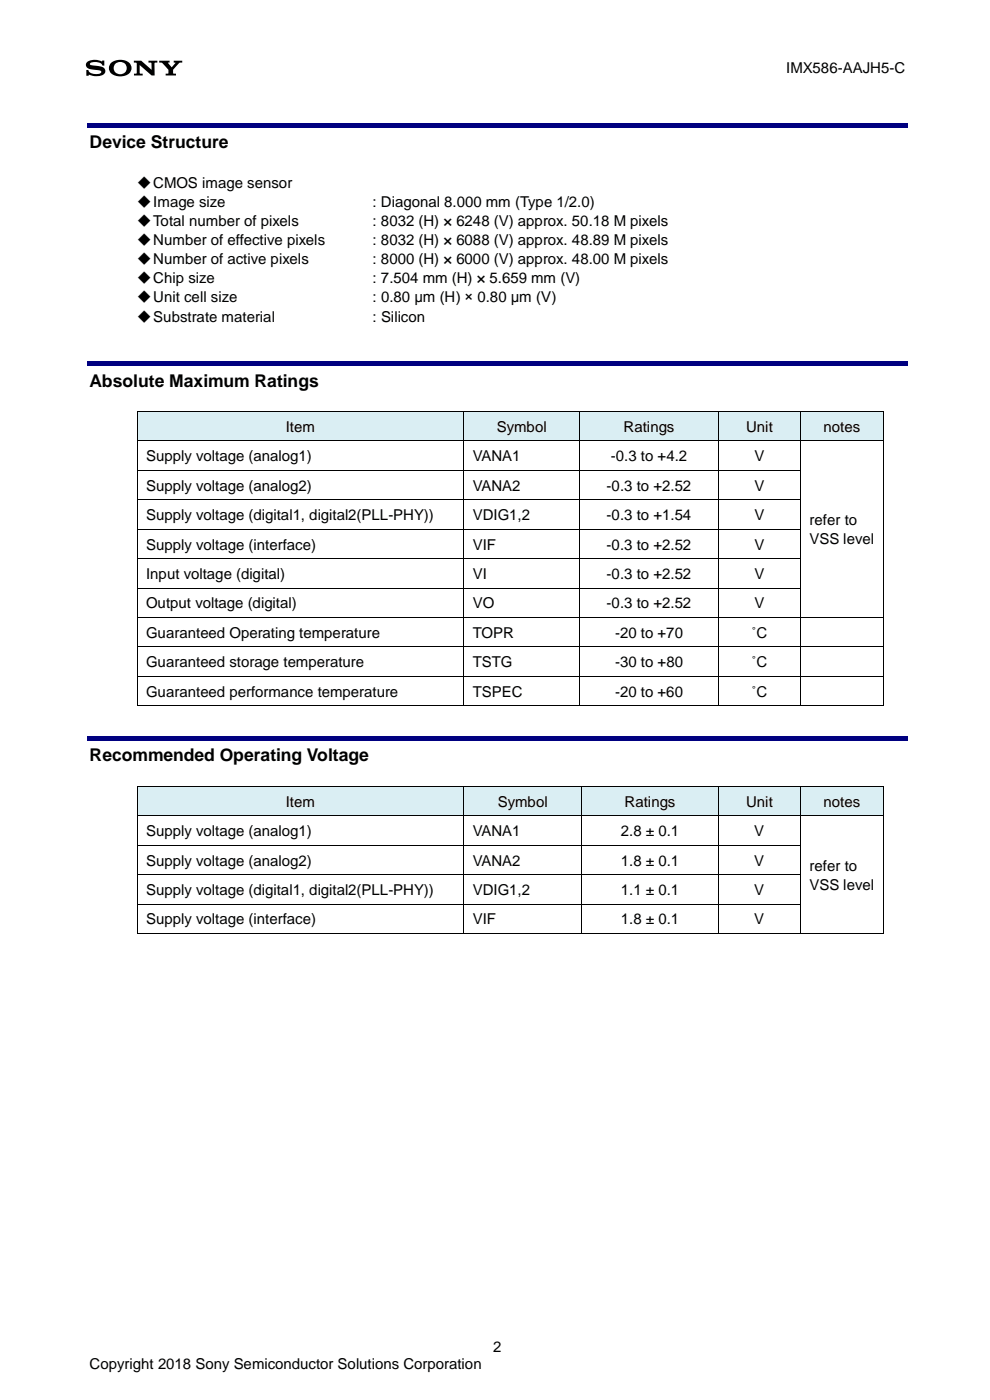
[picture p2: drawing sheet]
<svg xmlns="http://www.w3.org/2000/svg" width="210mm" height="297mm" viewBox="0 0 210 297" stroke-linecap="round" stroke-linejoin="round" font-family="sans-serif">
<path d="M18.4 13.2a3.5 3.5 0 0 1 3.3-.2v-.2h.4v1.1h-.4a1.81 1.81 0 0 0-2.6-.5l.1 .4 1.3 .2a1.56 1.56 0 0 1 1.9 1.1 1.8 1.8 0 0 1-2.3 1.1l-1.2-.3-.1 .2h-.5v-1.3h.5a1.8 1.8 0 0 0 2.4 .8l.3-.3a2.37 2.37 0 0 0-1.9-.6 1.04 1.04 0 0 1-1.1-.3 1.04 1.04 0 0 1-.1-1.2zM23.6 13.3a2.94 2.94 0 0 1 4.2 .5 1.78 1.78 0 0 1-1.9 2.4h-.4v-.5a1.35 1.35 0 0 0 1.2-1.9 1.35 1.35 0 0 0-2.2-.3 1.31 1.31 0 0 0-.3 1.5 1.31 1.31 0 0 0 1.3 .7v.5a1.94 1.94 0 0 1-2.4-2.1zM28.4 12.9h1.6l2.2 1.9-.1-1.5h-.6v-.4h1.9v.4h-.6v.2v2.5h-.6l-2.6-2.2 .1 1.8h.6v.4h-1.9v-.4l.6-.1v-2l-.1-.2h-.5zM33.8 12.9h2.2v.4l-.3 .1 .7 .9 .8-.9-.3-.1v-.4h1.8v.4h-.6l-1.4 1.5v.7l.6 .1v.4h-2.2v-.4l.6-.1v-.7l-1.1-1.2a.75 .75 0 0 0-.8-.3z" fill="#000"/>
<g fill="#000080">
<path d="M18.5 26h174v1.1h-174z" fill-rule="evenodd"/>
<path d="M18.5 76.6h174v1.1h-174z" fill-rule="evenodd"/>
</g>
<g fill="#daeef3">
<path d="M29.2 87.4h69.1v6.1h-69.1z" fill-rule="evenodd"/>
<path d="M98.5 87.4h24.4v6.1h-24.4z" fill-rule="evenodd"/>
<path d="M123.1 87.4h29.2v6.1h-29.2z" fill-rule="evenodd"/>
<path d="M152.4 87.4h17.4v6.1h-17.4z" fill-rule="evenodd"/>
<path d="M169.9 87.4h17.3v6.1h-17.3z" fill-rule="evenodd"/>
</g>
<g fill="#daeef3">
<path d="M31 87.4h65.5v6.1h-65.5z"/>
<path d="M100.3 87.4h20.8v6.1h-20.8z"/>
<path d="M124.9 87.4h25.6v6.1h-25.6z"/>
<path d="M154.3 87.4h13.6v6.1h-13.6z"/>
<path d="M171.7 87.4h13.7v6.1h-13.7z"/>
</g>
<g fill="#000">
<path d="M29 87.2h.2v.2h-.2zM29 93.5h.2v.1h-.2zM29 99.7h.2v.2h-.2zM98.3 87.2h.2v.2h-.2zM98.3 93.5h.2v.1h-.2zM98.3 99.7h.2v.2h-.2zM122.9 87.2h.2v.2h-.2zM122.9 93.5h.2v.1h-.2zM122.9 99.7h.2v.2h-.2zM152.3 87.2h.1v.2h-.1zM152.3 93.5h.1v.1h-.1zM152.3 99.7h.1v.2h-.1z"/>
<path d="M169.8 87.2h.1v.2h-.1zM169.8 93.5h.1v.1h-.1zM169.8 99.7h.1v.2h-.1zM187.3 87.2h.2v.2h-.2zM187.3 93.5h.2v.1h-.2zM187.3 99.7h.2v.2h-.2zM29 106h.2v.1h-.2zM29 112.2h.2v.2h-.2zM29 118.4h.2v.2h-.2zM98.3 106h.2v.1h-.2zM98.3 112.2h.2v.2h-.2zM98.3 118.4h.2v.2h-.2z"/>
<path d="M122.9 106h.2v.1h-.2zM122.9 112.2h.2v.2h-.2zM122.9 118.4h.2v.2h-.2zM152.3 106h.1v.1h-.1zM152.3 112.2h.1v.2h-.1zM152.3 118.4h.1v.2h-.1zM169.8 106h.1v.1h-.1zM169.8 112.2h.1v.2h-.1zM169.8 118.4h.1v.2h-.1zM187.3 106h.2v.1h-.2zM187.3 112.2h.2v.2h-.2zM187.3 118.4h.2v.2h-.2z"/>
<path d="M29 124.7h.2v.1h-.2zM29 130.9h.2v.2h-.2zM29 137.2h.2v.1h-.2zM98.3 124.7h.2v.1h-.2zM98.3 130.9h.2v.2h-.2zM98.3 137.2h.2v.1h-.2zM122.9 124.7h.2v.1h-.2zM122.9 130.9h.2v.2h-.2zM122.9 137.2h.2v.1h-.2zM152.3 124.7h.1v.1h-.1zM152.3 130.9h.1v.2h-.1zM152.3 137.2h.1v.1h-.1z"/>
<path d="M169.8 124.7h.1v.1h-.1zM169.8 130.9h.1v.2h-.1zM169.8 137.2h.1v.1h-.1zM187.3 124.7h.2v.1h-.2zM187.3 130.9h.2v.2h-.2zM187.3 137.2h.2v.1h-.2zM29 143.4h.2v.2h-.2zM29 149.6h.2v.2h-.2zM98.3 143.4h.2v.2h-.2zM98.3 149.6h.2v.2h-.2zM122.9 143.4h.2v.2h-.2zM122.9 149.6h.2v.2h-.2z"/>
<path d="M152.3 143.4h.1v.2h-.1zM152.3 149.6h.1v.2h-.1zM169.8 143.4h.1v.2h-.1zM169.8 149.6h.1v.2h-.1zM187.3 143.4h.2v.2h-.2zM187.3 149.6h.2v.2h-.2z"/>
</g>
<g fill="none" stroke="#000" stroke-width=".21">
<path d="M29.1 87.4v6.1M29.1 93.6v6.1M29.1 99.9v6.1M29.2 87.3h69.1M29.2 93.6h69.1M29.2 99.8h69.1M98.4 87.4v6.1M98.4 93.6v6.1M98.4 99.9v6.1M98.5 87.3h24.4M98.5 93.6h24.4M98.5 99.8h24.4"/>
<path d="M123 87.4v6.1M123 93.6v6.1M123 99.9v6.1M123.1 87.3h29.2M123.1 93.6h29.2M123.1 99.8h29.2M152.4 87.4v6.1M152.4 93.6v6.1M152.4 99.9v6.1M152.4 87.3h17.4M152.4 93.6h17.4M152.4 99.8h17.4"/>
<path d="M169.8 87.4v6.1M169.8 93.6v6.1M169.8 99.9v6.1M169.9 87.3h17.4M169.9 93.6h17.4M187.4 87.4v6.1M187.4 93.6v6.1M187.4 99.9v6.1M29.1 106.1v6.1M29.1 112.4v6M29.1 118.6v6.1M29.2 106h69.1"/>
<path d="M29.2 112.3h69.1M29.2 118.5h69.1M98.4 106.1v6.1M98.4 112.4v6M98.4 118.6v6.1M98.5 106h24.4M98.5 112.3h24.4M98.5 118.5h24.4M123 106.1v6.1M123 112.4v6M123 118.6v6.1M123.1 106h29.2"/>
<path d="M123.1 112.3h29.2M123.1 118.5h29.2M152.4 106.1v6.1M152.4 112.4v6M152.4 118.6v6.1M152.4 106h17.4M152.4 112.3h17.4M152.4 118.5h17.4M169.8 106.1v6.1M169.8 112.4v6M169.8 118.6v6.1M187.4 106.1v6.1"/>
<path d="M187.4 112.4v6M187.4 118.6v6.1M29.1 124.8v6.1M29.1 131.1v6.1M29.1 137.3v6.1M29.2 124.8h69.1M29.2 131h69.1M29.2 137.2h69.1M98.4 124.8v6.1M98.4 131.1v6.1M98.4 137.3v6.1M98.5 124.8h24.4"/>
<path d="M98.5 131h24.4M98.5 137.2h24.4M123 124.8v6.1M123 131.1v6.1M123 137.3v6.1M123.1 124.8h29.2M123.1 131h29.2M123.1 137.2h29.2M152.4 124.8v6.1M152.4 131.1v6.1M152.4 137.3v6.1M152.4 124.8h17.4"/>
<path d="M152.4 131h17.4M152.4 137.2h17.4M169.8 124.8v6.1M169.8 131.1v6.1M169.8 137.3v6.1M169.9 131h17.4M169.9 137.2h17.4M187.4 124.8v6.1M187.4 131.1v6.1M187.4 137.3v6.1M29.1 143.6v6M29.2 143.5h69.1"/>
<path d="M29.2 149.7h69.1M98.4 143.6v6M98.5 143.5h24.4M98.5 149.7h24.4M123 143.6v6M123.1 143.5h29.2M123.1 149.7h29.2M152.4 143.6v6M152.4 143.5h17.4M152.4 149.7h17.4M169.8 143.6v6M169.9 143.5h17.4"/>
<path d="M169.9 149.7h17.4M187.4 143.6v6"/>
</g>
<path d="M18.5 156.2h174v1h-174z" fill-rule="evenodd" fill="#000080"/>
<g fill="#daeef3">
<path d="M29.2 166.9h69.1v6.1h-69.1z" fill-rule="evenodd"/>
<path d="M98.5 166.9h24.8v6.1h-24.8z" fill-rule="evenodd"/>
<path d="M123.5 166.9h28.8v6.1h-28.8z" fill-rule="evenodd"/>
<path d="M152.4 166.9h17.4v6.1h-17.4z" fill-rule="evenodd"/>
<path d="M169.9 166.9h17.3v6.1h-17.3z" fill-rule="evenodd"/>
</g>
<g fill="#daeef3">
<path d="M31 166.9h65.5v6.1h-65.5z"/>
<path d="M100.3 166.9h21.2v6.1h-21.2z"/>
<path d="M125.3 166.9h25.2v6.1h-25.2z"/>
<path d="M154.3 166.9h13.6v6.1h-13.6z"/>
<path d="M171.7 166.9h13.7v6.1h-13.7z"/>
</g>
<g fill="#000">
<path d="M29 166.8h.2v.1h-.2zM29 173h.2v.2h-.2zM29 179.2h.2v.2h-.2zM98.3 166.8h.2v.1h-.2zM98.3 173h.2v.2h-.2zM98.3 179.2h.2v.2h-.2zM123.3 166.8h.2v.1h-.2zM123.3 173h.2v.2h-.2zM123.3 179.2h.2v.2h-.2zM152.3 166.8h.1v.1h-.1zM152.3 173h.1v.2h-.1zM152.3 179.2h.1v.2h-.1z"/>
<path d="M169.8 166.8h.1v.1h-.1zM169.8 173h.1v.2h-.1zM169.8 179.2h.1v.2h-.1zM187.3 166.8h.2v.1h-.2zM187.3 173h.2v.2h-.2zM187.3 179.2h.2v.2h-.2zM29 185.5h.2v.2h-.2zM29 191.7h.2v.2h-.2zM29 198h.2v.2h-.2zM98.3 185.5h.2v.2h-.2zM98.3 191.7h.2v.2h-.2zM98.3 198h.2v.2h-.2z"/>
<path d="M123.3 185.5h.2v.2h-.2zM123.3 191.7h.2v.2h-.2zM123.3 198h.2v.2h-.2zM152.3 185.5h.1v.2h-.1zM152.3 191.7h.1v.2h-.1zM152.3 198h.1v.2h-.1zM169.8 185.5h.1v.2h-.1zM169.8 191.7h.1v.2h-.1zM169.8 198h.1v.2h-.1zM187.3 185.5h.2v.2h-.2zM187.3 191.7h.2v.2h-.2zM187.3 198h.2v.2h-.2z"/>
</g>
<g fill="none" stroke="#000" stroke-width=".21">
<path d="M29.1 166.9v6.1M29.1 173.2v6M29.1 179.4v6.1M29.2 166.8h69.1M29.2 173.1h69.1M29.2 179.3h69.1M98.4 166.9v6.1M98.4 173.2v6M98.4 179.4v6.1M98.5 166.8h24.8M98.5 173.1h24.8M98.5 179.3h24.8"/>
<path d="M123.4 166.9v6.1M123.4 173.2v6M123.4 179.4v6.1M123.5 166.8h28.8M123.5 173.1h28.8M123.5 179.3h28.8M152.4 166.9v6.1M152.4 173.2v6M152.4 179.4v6.1M152.4 166.8h17.4M152.4 173.1h17.4M152.4 179.3h17.4"/>
<path d="M169.8 166.9v6.1M169.8 173.2v6M169.8 179.4v6.1M169.9 166.8h17.4M169.9 173.1h17.4M187.4 166.9v6.1M187.4 173.2v6M187.4 179.4v6.1M29.1 185.7v6M29.1 191.9v6.1M29.2 185.6h69.1M29.2 191.8h69.1"/>
<path d="M29.2 198.1h69.1M98.4 185.7v6M98.4 191.9v6.1M98.5 185.6h24.8M98.5 191.8h24.8M98.5 198.1h24.8M123.4 185.7v6M123.4 191.9v6.1M123.5 185.6h28.8M123.5 191.8h28.8M123.5 198.1h28.8M152.4 185.7v6"/>
<path d="M152.4 191.9v6.1M152.4 185.6h17.4M152.4 191.8h17.4M152.4 198.1h17.4M169.8 185.7v6M169.8 191.9v6.1M169.9 198.1h17.4M187.4 185.7v6M187.4 191.9v6.1"/>
</g>
<g font-size="3.7">
<text x="19" y="31.4">Device Structure</text>
<text x="19" y="82">Absolute Maximum Ratings</text>
<text x="19" y="161.5">Recommended Operating Voltage</text>
</g>
<g font-size="3.2">
<text x="166.8" y="15.5">IMX586-AAJH5-C</text>
<text x="29" y="39.8">◆CMOS image sensor</text>
<text x="29" y="43.9">◆Image size</text>
<text x="29" y="47.9">◆Total number of pixels</text>
<text x="79" y="43.9">: Diagonal 8.000 mm (Type 1/2.0)</text>
<text x="79" y="47.9">: 8032 (H) × 6248 (V) approx. 50.18 M pixels</text>
<text x="29" y="52">◆Number of effective pixels</text>
<text x="79" y="52">: 8032 (H) × 6088 (V) approx. 48.89 M pixels</text>
<text x="29" y="56">◆Number of active pixels</text>
<text x="79" y="56">: 8000 (H) × 6000 (V) approx. 48.00 M pixels</text>
<text x="29" y="60.1">◆Chip size</text>
<text x="29" y="64.1">◆Unit cell size</text>
<text x="79" y="60.1">: 7.504 mm (H) × 5.659 mm (V)</text>
<text x="79" y="64.1">: 0.80 μm (H) × 0.80 μm (V)</text>
<text x="29" y="68.2">◆Substrate material</text>
<text x="79" y="68.2">: Silicon</text>
<text x="60.6" y="91.6">Item</text>
<text x="105.4" y="91.6">Symbol</text>
<text x="132.3" y="91.6">Ratings</text>
<text x="158.3" y="91.6">Unit</text>
<text x="174.7" y="91.6">notes</text>
<text x="31" y="97.9">Supply voltage (analog1)</text>
<text x="100.3" y="97.9">VANA1</text>
<text x="129.6" y="97.9">-0.3 to +4.2</text>
<text x="160" y="97.9">V</text>
<text x="31" y="104.1">Supply voltage (analog2)</text>
<text x="100.3" y="104.1">VANA2</text>
<text x="128.7" y="104.1">-0.3 to +2.52</text>
<text x="160" y="104.1">V</text>
<text x="31" y="110.4">Supply voltage (digital1, digital2(PLL-PHY))</text>
<text x="100.3" y="110.4">VDIG1,2</text>
<text x="128.7" y="110.4">-0.3 to +1.54</text>
<text x="160" y="110.4">V</text>
<text x="171.7" y="111.5">refer to</text>
<text x="31" y="116.6">Supply voltage (interface)</text>
<text x="100.3" y="116.6">VIF</text>
<text x="128.7" y="116.6">-0.3 to +2.52</text>
<text x="160" y="116.6">V</text>
<text x="171.7" y="115.5">VSS level</text>
<text x="31" y="122.9">Input voltage (digital)</text>
<text x="100.3" y="122.9">VI</text>
<text x="128.7" y="122.9">-0.3 to +2.52</text>
<text x="160" y="122.9">V</text>
<text x="31" y="129.1">Output voltage (digital)</text>
<text x="100.3" y="129.1">VO</text>
<text x="128.7" y="129.1">-0.3 to +2.52</text>
<text x="160" y="129.1">V</text>
<text x="31" y="135.3">Guaranteed Operating temperature</text>
<text x="100.3" y="135.3">TOPR</text>
<text x="130.5" y="135.3">-20 to +70</text>
<text x="159.4" y="135.3">˚C</text>
<text x="31" y="141.6">Guaranteed storage temperature</text>
<text x="100.3" y="141.6">TSTG</text>
<text x="130.5" y="141.6">-30 to +80</text>
<text x="159.4" y="141.6">˚C</text>
<text x="31" y="147.8">Guaranteed performance temperature</text>
<text x="100.3" y="147.8">TSPEC</text>
<text x="130.5" y="147.8">-20 to +60</text>
<text x="159.4" y="147.8">˚C</text>
<text x="60.6" y="171.2">Item</text>
<text x="105.6" y="171.2">Symbol</text>
<text x="132.5" y="171.2">Ratings</text>
<text x="158.3" y="171.2">Unit</text>
<text x="174.7" y="171.2">notes</text>
<text x="31" y="177.4">Supply voltage (analog1)</text>
<text x="100.3" y="177.4">VANA1</text>
<text x="131.7" y="177.4">2.8 ± 0.1</text>
<text x="160" y="177.4">V</text>
<text x="31" y="183.6">Supply voltage (analog2)</text>
<text x="100.3" y="183.6">VANA2</text>
<text x="131.7" y="183.6">1.8 ± 0.1</text>
<text x="160" y="183.6">V</text>
<text x="171.7" y="184.7">refer to</text>
<text x="31" y="189.9">Supply voltage (digital1, digital2(PLL-PHY))</text>
<text x="100.3" y="189.9">VDIG1,2</text>
<text x="131.7" y="189.9">1.1 ± 0.1</text>
<text x="160" y="189.9">V</text>
<text x="171.7" y="188.8">VSS level</text>
<text x="31" y="196.1">Supply voltage (interface)</text>
<text x="100.3" y="196.1">VIF</text>
<text x="131.7" y="196.1">1.8 ± 0.1</text>
<text x="160" y="196.1">V</text>
<text x="104.6" y="286.7">2</text>
<text x="19" y="290.4">Copyright 2018 Sony Semiconductor Solutions Corporation</text>
</g>
</svg>
